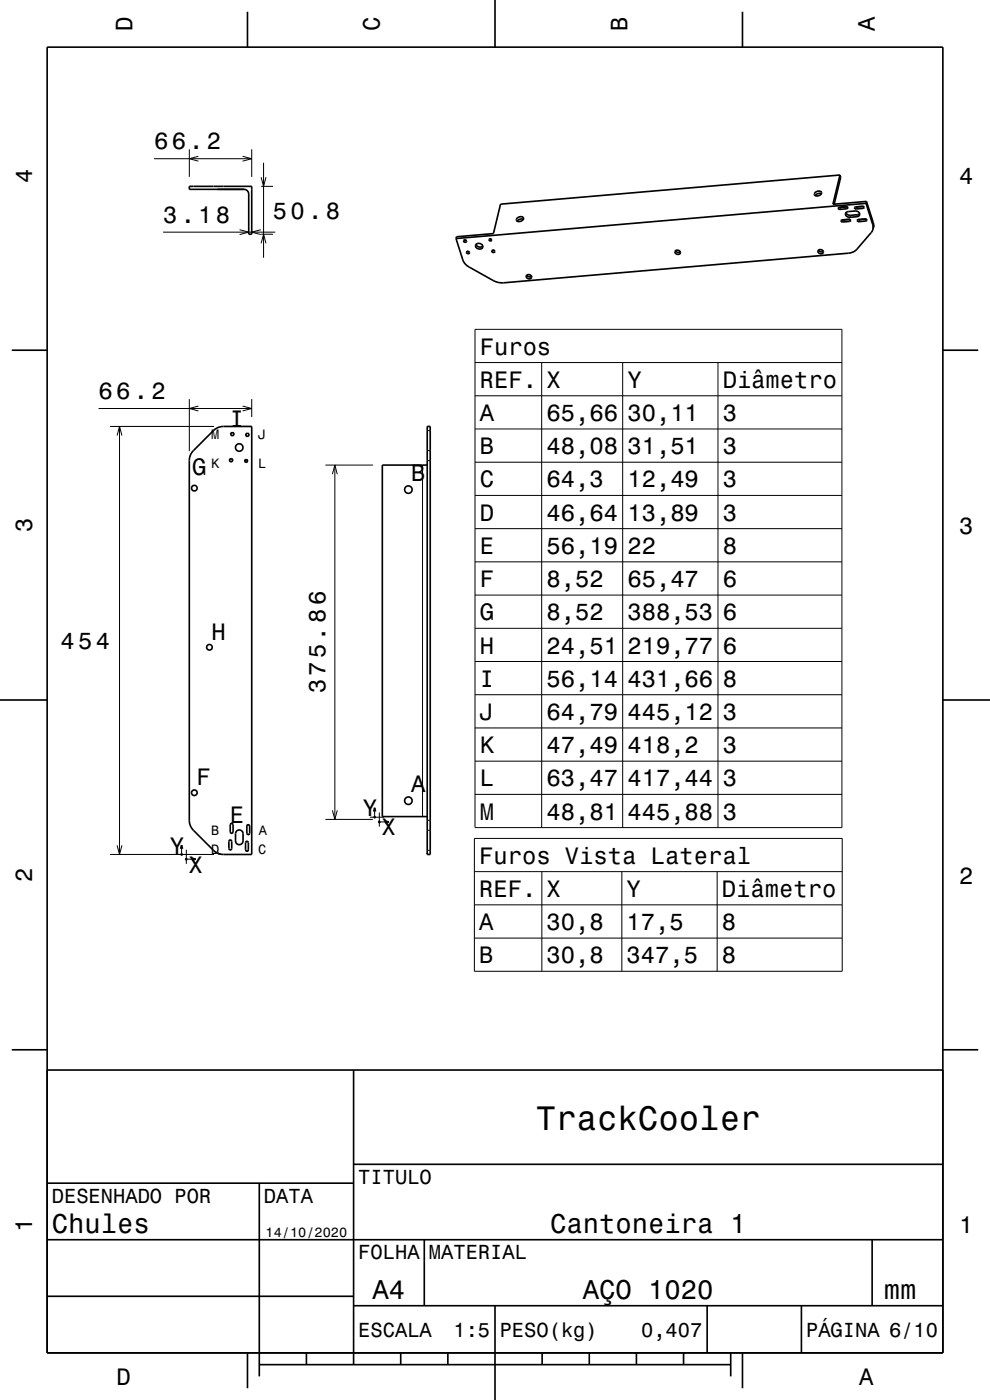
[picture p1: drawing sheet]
<svg xmlns="http://www.w3.org/2000/svg" width="210mm" height="297mm" viewBox="0 0 210 297" stroke-linecap="round" stroke-linejoin="round" font-family="sans-serif">
<g fill="none" stroke="#000" stroke-width=".21">
<path d="M32.7 33.7h20.7M40.2 31.7v5.8M42.1 33.2l-1.9 .5 1.9 .5M51.5 33.2l1.9 .5-1.9 .5M53.4 31.7v5.8M55.4 37.6l.5 1.9 .5-1.9M55.4 39.5h2.5M55.9 34.5v20.2M34.6 49.2h23.8M50.8 48.7l2 .5-2 .6M55.3 48.7l-1.9 .5 1.9 .6M55.4 51.6l.5-1.9 .5 1.9"/>
<path d="M55.4 49.7h2.5M177 43.2h.1M178.3 44l-.1 .4M178.9 46.7l-.1 .4M179.7 43.9l-.1 .4M180.3 46.6l-.1 .4M180.4 45.7l-.1 .4M181.7 43.9l-.1 .4M181.9 45.6l-.1 .4M182.3 46.6l-.1 .4M183.2 43.8l-.1 .4M183.8 46.5l-.1 .4"/>
<path d="M185.2 47.2l-.1 .5M100.8 69.9h77.8v105.7h-77.8zM100.8 76.9h77.8M114.9 76.9v98.7M132.1 76.9v98.7M152.3 76.9v98.7M20.9 86.7h32.5M23.4 90.5h22M24.8 92.4l.6-1.9 .5 1.9M25.4 90.5v90.8M40.2 84.7v11M42.1 86.1l-1.9 .6 1.9 .5"/>
<path d="M51.5 86.1l1.9 .6-1.9 .5M53.4 84.7v3.8M69 98.7h10.1M71 98.7v75.1M89.6 98.7v74.5M90.6 95.6h.7M90.6 97.7h.7M90.6 91.3h.7M100.8 84h77.8M100.8 91h77.8M100.8 98.1h77.8M70.5 100.6l.5-1.9 .5 1.9"/>
<path d="M100.8 105.1h77.8M100.8 112.1h77.8M100.8 119.2h77.8M100.8 126.2h77.8M100.8 133.3h77.8M100.8 140.3h77.8M100.8 147.4h77.8M100.8 154.4h77.8M24.8 179.3l.6 2 .5-2M38.5 179.3v2M69 173.8h10.1M70.5 171.9l.5 1.9 .5-1.9"/>
<path d="M78.5 173.4h3M79.3 173.2h.3v.3l-.2 .1-.1-.2zM79.5 171.4v2M80.3 174.2h.3v.3l-.2 .1-.1-.2zM80.5 172.4v3M80.5 174.4h2M90.6 174h.7M90.6 176.1h.7M100.6 177.9h78.1v28.2h-78.1zM100.8 161.5h77.8M100.8 168.5h77.8M23.4 181.3h22"/>
<path d="M38.4 181.1h.2l.1 .3-.2 .1-.2-.2zM39.4 182.1h.2l.1 .3-.2 .1-.2-.2zM39.5 180.3v3M39.5 182.3h2M90.6 180.4h.7M100.6 184.9h78.1M100.6 192h78.1M100.6 199h78.1M114.9 184.9v21.2M131.9 184.9v21.2M152.1 184.9v21.2"/>
</g>
<g fill="none" stroke="#000" stroke-width=".35">
<path d="M10 10h190v277h-190zM52.5 2.5v7.5M105 0v10M157.5 2.5v7.5M40.2 39.5h13.2v10.2h-.6v-8.5l-.2-.5-.3-.4-.5-.1h-11.6zM178.2 37.1l.1 .5-1.3 5.7M178.2 37.1l-72 6.2-1.5 6.3-7.9 .6-.1 .4M178.2 37.1l-1.5 6.2 7.1-.6M98.4 50.9l.4 .1 .1 .3-.4 .1-.1-.1zM98.5 50.9l.4 .1M99 53.4h.5l.1 .3-.4 .1-.2-.1zM99.1 53.3l.4 .1"/>
<path d="M101 51.9a.75 .75 0 0 1 1-.2 .75 .75 0 0 1 .2 1 .78 .78 0 0 1-1 .1 .78 .78 0 0 1-.2-.9zM101 51.9a.93 .93 0 0 0 1.4 .3M103.8 50.8l.4-.1 .1 .3-.3 .1-.2-.1zM103.9 50.7h.3M104.4 53.1h.4l.1 .4h-.4l-.2-.1zM104.5 53.1l.4 .1M109.7 46.2a.74 .74 0 0 1 .8-.3 .74 .74 0 0 1 .6 .5 .92 .92 0 0 1-1.6 .3zM111 46.5h-.6l-.7 .4M111.7 58.5a.56 .56 0 0 1 .7-.2 .56 .56 0 0 1 .2 .8 .59 .59 0 0 1-.7 0 .59 .59 0 0 1-.2-.6zM111.7 58.4l.6 .3 .5-.1M143.3 53.2a.56 .56 0 0 1 .7-.1 .56 .56 0 0 1 .1 .8l-.4 .1a.5 .5 0 0 1-.4-.8zM143.3 53.2l.5 .4 .5-.2"/>
<path d="M173 40.8a.74 .74 0 0 1 .7-.3 .74 .74 0 0 1 .6 .5 .92 .92 0 0 1-1.6 .3zM173.5 53.1a.56 .56 0 0 1 .9-.2 .56 .56 0 0 1 .1 .9h-.5a.52 .52 0 0 1-.5-.7zM173.6 53.1l.6 .3 .4-.1M174.2 41.1l-.6-.1-.7 .5M177 43.2v.1M177.9 44.1l1.6-.3 .4 .3-.3 .2-1.4 .1-.3-.1zM178.4 46.7l1.7-.2 .3 .3-.2 .2-1.4 .1-.4-.1zM178.7 43.9v.1M178.8 43.9v.1M179.4 45.1l.5 .5 .5 .1 1.5-.1 .5-.3M179.5 45l1.9-.2a.64 .64 0 0 1 .9 .3 .64 .64 0 0 1-.5 .9l-1.5 .1a.7 .7 0 0 1-.8-.3 .7 .7 0 0 1 0-.8zM179.7 43.9l-1.6 .1"/>
<path d="M180.3 46.6h-1.7M181.3 44l1.6-.2 .4 .3-.2 .1-1.5 .1-.3-.1zM181.9 46.7l1.6-.3 .4 .3-.2 .2-1.5 .1-.3-.1zM183.1 43.8l-1.6 .1M183.7 43.1l1.4 4.6 .1 .9M183.7 43.1l-87 7.5M183.7 46.5l-1.6 .1M183.8 42.7l1.4 4.5 .1 1M183.8 42.7l-.1 .4M185.2 48.6l-.4 .7-3.1 3.6-.7 .5-.8 .3-73.5 6.3-.9-.1-1-.3-5.9-3.4-.7-.9-1.5-4.7M185.3 48.2l-.1 .4M185.3 47.7v.5"/>
<path d="M2.5 74.3h7.5M200 74.3h7.5M45.3 91.3h.1a3 3 0 0 1 2-.8h6v90.8h-6.1a3 3 0 0 1-2-.9l-4.3-4.3a2.96 2.96 0 0 1-.8-2.1v-76.4a3 3 0 0 1 .8-2zM90.6 90.5h.7v90.8h-.7zM90.6 98.7h-9.5v74.5h9.5M0 148.5h10M200 148.5h10M48.6 178.3h.5v.2l.1 1.5-.3 .3-.3-.3zM48.9 174.8l.2-.1 .3 .3v1.5l-.3 .3-.3-.3zM50.1 176.4a.8 .8 0 0 1 .9-.3 .8 .8 0 0 1 .6 .8v1.5a.8 .8 0 0 1-.8 .8 .8 .8 0 0 1-.8-.8v-1.5zM52.2 178.6l.2-.1 .3 .3v1.5l-.3 .3-.3-.3zM52.4 175h.5l.1 .2v1.6l-.3 .3-.3-.3z"/>
<path d="M79.3 172.2l.2-.8 .2 .8M81.7 174.2l.8 .2-.8 .2M38.3 180.1l.2-.8 .2 .8M40.7 182.1l.8 .2-.8 .2M46.1 181l.7 .2M2.5 222.7h7.5M10 227h190M75 227v62.5M200 222.7h7.5M10 251h65M55 251v41M75 247h125"/>
<path d="M10 275h65M10 263h190M75 277h125M90 263v14M105 277v20M150 277v10M170 277v10M185 263v14M52.5 287v7.5M55 289.5h100M65 287v2.5M85 287v2.5"/>
<path d="M95 287v2.5M115 287v2.5M125 287v2.5M135 287v2.5M145 287v2.5M155 287v5M157.5 287v7.5"/>
<circle cx="49" cy="97.6" r=".34"/>
<circle cx="49.3" cy="92.1" r=".34"/>
<circle cx="50.7" cy="94.9" r=".8"/>
<circle cx="52.2" cy="97.8" r=".3"/>
<circle cx="52.5" cy="92.2" r=".34"/>
<circle cx="41.2" cy="103.6" r=".6"/>
<circle cx="86.6" cy="103.9" r=".8"/>
<circle cx="44.4" cy="137.3" r=".6"/>
<circle cx="41.2" cy="168.2" r=".6"/>
<circle cx="86.6" cy="169.9" r=".8"/>
</g>
<text font-size="7.2" x="113.6" y="239.6">TrackCooler</text>
<g font-size="5.8">
<text x="11" y="261.6">Chules</text>
<text x="116.7" y="261.6">Cantoneira 1</text>
<text x="79" y="275.6">A4</text>
<text x="123.6" y="275.6">AÇO 1020</text>
<text x="187.5" y="275.6">mm</text>
</g>
<g font-size="5">
<text x="28.1" y="6.5" transform="rotate(-90 28.1 6.5)">D</text>
<text x="80.6" y="6.5" transform="rotate(-90 80.6 6.5)">C</text>
<text x="133.1" y="6.5" transform="rotate(-90 133.1 6.5)">B</text>
<text x="185.6" y="6.5" transform="rotate(-90 185.6 6.5)">A</text>
<text x="32.7" y="31.7">66.2</text>
<text x="6.8" y="38.7" transform="rotate(-90 6.8 38.7)">4</text>
<text x="203.5" y="39">4</text>
<text x="34.6" y="47.2">3.18</text>
<text x="57.9" y="46.4">50.8</text>
<text x="101.8" y="75.2">Furos</text>
<text x="101.8" y="82.3">REF.</text>
<text x="115.9" y="82.3">X</text>
<text x="133.1" y="82.3">Y</text>
<text x="153.3" y="82.3">Diâmetro</text>
<text x="20.9" y="84.7">66.2</text>
<text x="101.8" y="89.3">A</text>
<text x="115.9" y="89.3">65,66</text>
<text x="133.1" y="89.3">30,11</text>
<text x="153.3" y="89.3">3</text>
<text x="48.8" y="90.7">I</text>
<text x="40.8" y="100.7">G</text>
<text x="101.8" y="96.4">B</text>
<text x="115.9" y="96.4">48,08</text>
<text x="133.1" y="96.4">31,51</text>
<text x="153.3" y="96.4">3</text>
<text x="87.2" y="102.1">B</text>
<text x="101.8" y="103.4">C</text>
<text x="115.9" y="103.4">64,3</text>
<text x="133.1" y="103.4">12,49</text>
<text x="153.3" y="103.4">3</text>
<text x="6.8" y="112.9" transform="rotate(-90 6.8 112.9)">3</text>
<text x="101.8" y="110.5">D</text>
<text x="115.9" y="110.5">46,64</text>
<text x="133.1" y="110.5">13,89</text>
<text x="153.3" y="110.5">3</text>
<text x="203.5" y="113.2">3</text>
<text x="101.8" y="117.5">E</text>
<text x="115.9" y="117.5">56,19</text>
<text x="133.1" y="117.5">22</text>
<text x="153.3" y="117.5">8</text>
<text x="101.8" y="124.6">F</text>
<text x="115.9" y="124.6">8,52</text>
<text x="133.1" y="124.6">65,47</text>
<text x="153.3" y="124.6">6</text>
<text x="101.8" y="131.6">G</text>
<text x="115.9" y="131.6">8,52</text>
<text x="133.1" y="131.6">388,53</text>
<text x="153.3" y="131.6">6</text>
<text x="12.8" y="137.6">454</text>
<text x="44.8" y="135.7">H</text>
<text x="101.8" y="138.6">H</text>
<text x="115.9" y="138.6">24,51</text>
<text x="133.1" y="138.6">219,77</text>
<text x="153.3" y="138.6">6</text>
<text x="69" y="147.1" transform="rotate(-90 69 147.1)">375.86</text>
<text x="101.8" y="145.7">I</text>
<text x="115.9" y="145.7">56,14</text>
<text x="133.1" y="145.7">431,66</text>
<text x="153.3" y="145.7">8</text>
<text x="101.8" y="152.7">J</text>
<text x="115.9" y="152.7">64,79</text>
<text x="133.1" y="152.7">445,12</text>
<text x="153.3" y="152.7">3</text>
<text x="101.8" y="159.8">K</text>
<text x="115.9" y="159.8">47,49</text>
<text x="133.1" y="159.8">418,2</text>
<text x="153.3" y="159.8">3</text>
<text x="41.6" y="166.6">F</text>
<text x="101.8" y="166.8">L</text>
<text x="115.9" y="166.8">63,47</text>
<text x="133.1" y="166.8">417,44</text>
<text x="153.3" y="166.8">3</text>
<text x="76.9" y="173.2">Y</text>
<text x="87.2" y="168.1">A</text>
<text x="101.8" y="173.9">M</text>
<text x="115.9" y="173.9">48,81</text>
<text x="133.1" y="173.9">445,88</text>
<text x="153.3" y="173.9">3</text>
<text x="48.8" y="174.7">E</text>
<text x="80.9" y="177.2">X</text>
<text x="36" y="181.1">Y</text>
<text x="40" y="185.1">X</text>
<text x="101.6" y="183.2">Furos Vista Lateral</text>
<text x="6.8" y="187.1" transform="rotate(-90 6.8 187.1)">2</text>
<text x="101.6" y="190.3">REF.</text>
<text x="115.9" y="190.3">X</text>
<text x="132.9" y="190.3">Y</text>
<text x="153.1" y="190.3">Diâmetro</text>
<text x="203.5" y="187.4">2</text>
<text x="101.6" y="197.3">A</text>
<text x="115.9" y="197.3">30,8</text>
<text x="132.9" y="197.3">17,5</text>
<text x="153.1" y="197.3">8</text>
<text x="101.6" y="204.4">B</text>
<text x="115.9" y="204.4">30,8</text>
<text x="132.9" y="204.4">347,5</text>
<text x="153.1" y="204.4">8</text>
<text x="6.8" y="261.3" transform="rotate(-90 6.8 261.3)">1</text>
<text x="203.5" y="261.6">1</text>
<text x="24.7" y="293.8">D</text>
<text x="182.2" y="293.8">A</text>
</g>
<g font-size="4.3">
<text x="76" y="251.2">TITULO</text>
<text x="11" y="255.2">DESENHADO POR</text>
<text x="56" y="255.2">DATA</text>
<text x="76" y="267.2">FOLHA</text>
<text x="91" y="267.2">MATERIAL</text>
<text x="76" y="283.6">ESCALA</text>
<text x="96.2" y="283.6">1:5</text>
<text x="106" y="283.6">PESO(kg)</text>
<text x="136" y="283.6">0,407</text>
<text x="171" y="283.6">PÁGINA 6/10</text>
</g>
<g font-size="2.9">
<text x="44.8" y="93.2">M</text>
<text x="54.8" y="93.2">J</text>
<text x="44.8" y="99.2">K</text>
<text x="54.8" y="99.2">L</text>
<text x="44.8" y="177.2">B</text>
<text x="54.9" y="177.2">A</text>
<text x="44.8" y="181.2">D</text>
<text x="54.8" y="181.2">C</text>
<text x="56.3" y="262.3">14/10/2020</text>
</g>
</svg>
